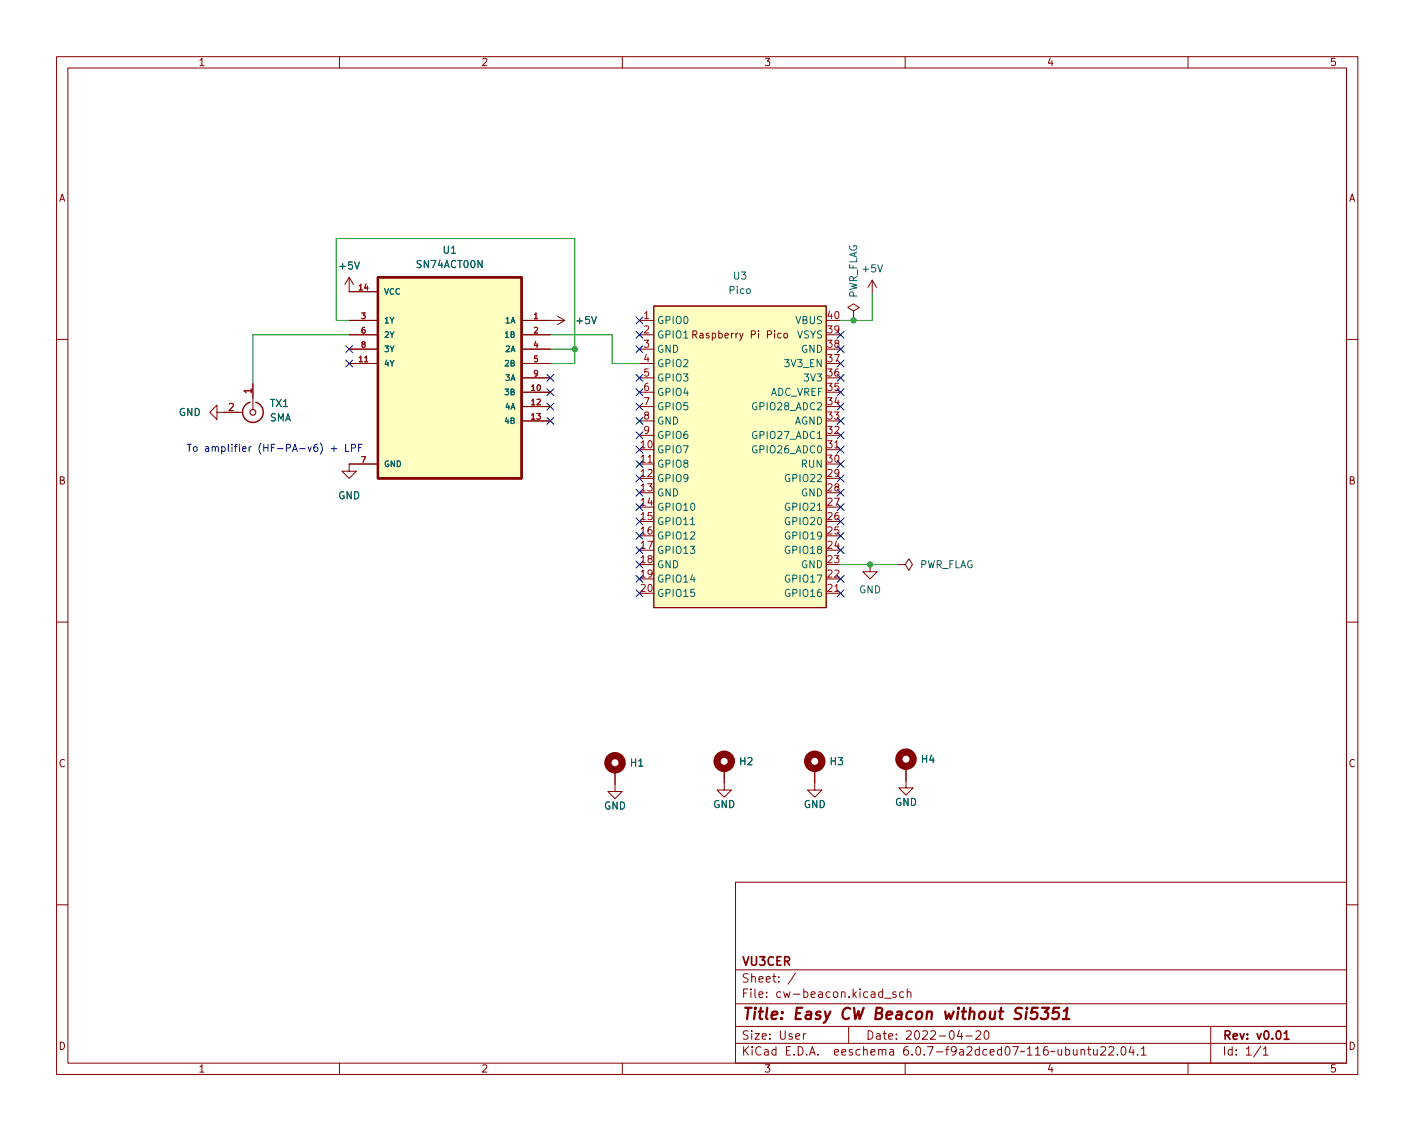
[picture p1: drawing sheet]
<svg xmlns="http://www.w3.org/2000/svg" width="250mm" height="200mm" viewBox="0 0 250 200" stroke-linecap="round" stroke-linejoin="round" font-family="sans-serif">
<g fill="none" stroke="#840000" stroke-width=".18">
<path d="M10 10h230v180h-230zM12 12h226v176h-226zM60 10v2M110 10v2M160 10v2M210 10v2M61.7 56.7h5.1M61.7 49l-.7 1.3M61.7 49v2.6h5.1M61.7 49l.8 1.3M61.7 59.2h5.1M92.2 56.7h7.6"/>
<path d="M92.2 59.2h5.1M98.6 55.9l1.2 .8M99.8 56.7l-1.2 .7M113 56.7h2.6M113 59.2h2.6M115.6 54.1h30.4v53.4h-30.4zM122.5 59.2l.6-.1 .1-.2-.1-.3-.6-.1v1.3M122.8 59.2l.4 .6M138.1 59l-.4-.1-.2 .3 .1 .5h.5M138.6 59.1l.2-.2 .4 .2v.4l-.1 .2-.3 .1-.2-.1zM150.9 55l1-.6-1-.7-1 .7 1 .6v1.3M150.9 56.3h.1"/>
<path d="M154.2 49.6l-.8 1.2M154.2 49.6v2.5M154.2 49.6l.7 1.2M10 60h2M38.4 72.9v-1.2l-1.3 1.2 1.3 1.3v-1.3h4.5M44.7 67.8v4.6M61.7 64.3h5.1M61.7 61.7h5.1M92.2 69.4h5.1M92.2 64.3h5.1M92.2 71.9h5.1M92.2 74.4h5.1"/>
<path d="M92.2 61.7h5.1M92.2 66.8h5.1M113 69.4h2.6M113 64.3h2.6M113 71.9h2.6M113 74.4h2.6M113 61.7h2.6M113 66.8h2.6M113 77h2.6M146 79.5h2.6M238 60h2M66.8 82.1h-5.1v1.2h1.3l-1.3 1.3-1.2-1.3h1.2"/>
<path d="M113 82.1h2.6M153.8 99.8v1.3h1.3l-1.3 1.3-1.3-1.3h1.3M158.7 99.8h1.3l.7-1 .6 1-.6 1.1-.7-1.1M158.7 99.8h.1M10 110h2M146 104.9h2.6M238 110h2M108.7 136.2v3.8h1.3l-1.3 1.2-1.3-1.2h1.3M128 135.9v3.8h1.3l-1.3 1.3-1.3-1.3h1.3M144 135.9v3.8h1.3l-1.3 1.3-1.3-1.3h1.3M160.1 135.5v3.8h1.3l-1.3 1.3-1.2-1.3h1.2M130 156h108v32h-108z"/>
<path d="M10 160h2M130 177.5h108M130 171.5h108M140.6 172.1l-1.3 2M156.4 176.5h1.1M158.4 175.5l-.4-.1-.2 .2 .1 .2 .5 .2v.3h-.6M159.7 175.5l-.4-.1-.3 .3v.4l.2 .2h.5M160.4 175.5l.2-.1 .3 .1 .1 .9M160.4 174.9v1.5M238 160h2M60 188v2M110 188v2"/>
<path d="M130 184.5h108M130 181.5h108M142 182.8v1M142.4 182.8l-.2 .1-.2 .2M150 181.5v3M160 188v2M169.6 182.2l-.4 1.1h1M169.9 182.8v1M170.7 183.2h1.2M172.5 182.4l.6-.1 .2 .1 .1 .3-1 1.1h1M174.1 182.4l.2-.1a.81 .81 0 0 1 .6 .6 .81 .81 0 0 1-.3 .8l-.2 .1a.81 .81 0 0 1-.3-1.4zM191.1 185.7l.2-.1 .4 .1v.9"/>
<path d="M191.1 185.6v1M192.2 185.6h.6M192.4 185.1v1.3l.4 .2M193.3 185.6l.1 .9 .3 .1 .2-.1M193.9 185.6v1M194.6 185.2l.6-.1 .2 .1v.3l-.9 1.1h.9M196 185.2l.6-.1 .2 .1 .1 .3-1 1.1h1M197.5 186.5v.1M198.4 185.2l.1-.1a.81 .81 0 0 1 .6 .6 .81 .81 0 0 1-.3 .8l-.1 .1a.81 .81 0 0 1-.6-.6 .81 .81 0 0 1 .3-.8zM199.9 185l-.3 1.1h.9M200.3 185.6v1M201.1 186.5v.1"/>
<path d="M201.7 185.5l.5-.4v1.5M201.7 186.6h.9M210 188v2M214 181.5v6.5M222.9 185l-1.3 2M223.3 185.5l.4-.4v1.5M223.3 186.6h.9"/>
</g>
<path d="M227 182.7l.4-.4v1.5M227 183.8h.8" fill="none" stroke="#840000" stroke-width=".3"/>
<path d="M183.4 178.2h-.9l-.2 1 .3-.2 .6 .1 .2 .3-.2 .6-.3 .2h-.5l-.2-.2M184.2 178.2h1.2l-.7 .8h.3l.2 .2 .1 .2-.2 .6-.3 .2h-.6l-.2-.2M187.2 178.2h-.9l-.2 1 .3-.2 .6 .1 .2 .3-.2 .6-.3 .2h-.5l-.2-.2M188 178.8l.7-.6-.3 2M187.9 180.2h1.1" fill="none" stroke="#840000" stroke-width=".4"/>
<path d="M44.2 71.1a1.81 1.81 0 0 0-1 2.8 1.81 1.81 0 0 0 3 0 1.81 1.81 0 0 0-1-2.8" fill="none" stroke="#840000" stroke-width=".25"/>
<circle cx="44.7" cy="72.9" r=".51" fill="none" stroke="#840000" stroke-width=".2"/>
<g fill="none" stroke="#840000" stroke-width="1.3">
<circle cx="108.7" cy="134.9" r="1.27"/>
<circle cx="128" cy="134.6" r="1.27"/>
<circle cx="144" cy="134.6" r="1.27"/>
<circle cx="160.1" cy="134.3" r="1.27"/>
</g>
<g fill="#ffffc2" stroke="#ffffc2" stroke-width=".18">
<path d="M66.8 49h25.4v35.6h-25.4z"/>
<path d="M115.6 54.1h30.4v53.4h-30.4z"/>
</g>
<path d="M66.8 49h25.4v35.6h-25.4z" fill="none" stroke="#840000" stroke-width=".41"/>
<path d="M122.1 92.8h.7" fill="none" stroke="#006464" stroke-width=".18"/>
<path d="M58.6 79.4h.9M59 78.9v.9M61.1 78.6v1.2h.6M62.1 79.2h.6l.1-.2v-.3l-.7-.1v1.2M63.4 79.2h.4M64 78.6h-.6v1.2" fill="none" stroke="#0000c2" stroke-width=".18"/>
<path d="M61.7 59.2h-17v8.6M61.7 56.7h-2.3v-14.5h42.2v22.1h-4.3M97.3 59.2h10.9v5.1h4.8M150.9 56.3v.4M154.2 52.1v4.6h-5.6M97.3 61.7h4.3M148.6 99.8h10.1" fill="none" stroke="#009600" stroke-width=".18"/>
<g fill="none" stroke="#000084" stroke-width=".18">
<path d="M112.4 58.6l1.2 1.2M112.4 56.1l1.2 1.2M113.6 58.6l-1.2 1.2M113.6 56.1l-1.2 1.2M148 58.6l1.2 1.2M149.2 58.6l-1.2 1.2M61.1 61.1l1.2 1.3M61.1 63.7l1.2 1.2M62.3 61.1l-1.2 1.3M62.3 63.7l-1.2 1.2M96.7 71.3l1.2 1.2M96.7 73.8l1.2 1.3"/>
<path d="M96.7 68.8l1.2 1.2M96.7 66.2l1.2 1.2M97.9 71.3l-1.2 1.2M97.9 73.8l-1.2 1.3M97.9 68.8l-1.2 1.2M97.9 66.2l-1.2 1.2M112.4 71.3l1.2 1.2M112.4 76.4l1.2 1.2M112.4 73.8l1.2 1.3M112.4 68.8l1.2 1.2M112.4 66.2l1.2 1.2M112.4 61.1l1.2 1.3"/>
<path d="M112.4 78.9l1.2 1.2M113.6 71.3l-1.2 1.2M113.6 76.4l-1.2 1.2M113.6 73.8l-1.2 1.3M113.6 68.8l-1.2 1.2M113.6 66.2l-1.2 1.2M113.6 61.1l-1.2 1.3M113.6 78.9l-1.2 1.2M148 73.8l1.2 1.3M148 61.1l1.2 1.3M148 68.8l1.2 1.2M148 71.3l1.2 1.2"/>
<path d="M148 63.7l1.2 1.2M148 66.2l1.2 1.2M148 76.4l1.2 1.2M148 78.9l1.2 1.2M149.2 73.8l-1.2 1.3M149.2 61.1l-1.2 1.3M149.2 68.8l-1.2 1.2M149.2 71.3l-1.2 1.2M149.2 63.7l-1.2 1.2M149.2 66.2l-1.2 1.2M149.2 76.4l-1.2 1.2M149.2 78.9l-1.2 1.2"/>
<path d="M112.4 86.5l1.2 1.3M112.4 81.5l1.2 1.2M112.4 94.2l1.2 1.2M112.4 96.7l1.2 1.2M112.4 99.2l1.2 1.3M112.4 89.1l1.2 1.2M112.4 91.6l1.2 1.2M112.4 84l1.2 1.2M113.6 86.5l-1.2 1.3M113.6 94.2l-1.2 1.2M113.6 96.7l-1.2 1.2M113.6 81.5l-1.2 1.2"/>
<path d="M113.6 99.2l-1.2 1.3M113.6 89.1l-1.2 1.2M113.6 91.6l-1.2 1.2M113.6 84l-1.2 1.2M148 89.1l1.2 1.2M148 94.2l1.2 1.2M148 91.6l1.2 1.2M148 96.7l1.2 1.2M148 81.5l1.2 1.2M148 86.5l1.2 1.3M148 84l1.2 1.2M149.2 89.1l-1.2 1.2"/>
<path d="M149.2 94.2l-1.2 1.2M149.2 91.6l-1.2 1.2M149.2 96.7l-1.2 1.2M149.2 81.5l-1.2 1.2M149.2 86.5l-1.2 1.3M149.2 84l-1.2 1.2M112.4 104.3l1.2 1.2M112.4 101.8l1.2 1.2M113.6 104.3l-1.2 1.2M113.6 101.8l-1.2 1.2M148 104.3l1.2 1.2M148 101.8l1.2 1.2"/>
<path d="M149.2 104.3l-1.2 1.2M149.2 101.8l-1.2 1.2"/>
</g>
<g fill="#009600" stroke="#009600" stroke-width=".18">
<circle cx="150.9" cy="56.7" r=".46"/>
<circle cx="153.8" cy="99.8" r=".46"/>
<circle cx="101.6" cy="61.7" r=".46"/>
</g>
<text font-size="2.8" fill="#840000" x="131" y="180.3">Title: Easy CW Beacon without Si5351</text>
<g font-size="2.1" fill="#840000">
<text x="131" y="173.8">Sheet: /</text>
<text x="131" y="170.8">VU3CER</text>
<text x="131" y="176.5">File: cw-beacon.kicad_sch</text>
<text x="131" y="183.9">Size: User</text>
<text x="153" y="183.9">Date: 2022-04-20</text>
<text x="216" y="183.9">Rev: v0.01</text>
<text x="131" y="186.7">KiCad E.D.A. eeschema 6.0.7-f9a2dced07~116~ubuntu22.04.1</text>
<text x="216" y="186.7">Id: 1/1</text>
</g>
<g font-size="1.8" fill="#840000">
<text x="35" y="11.7">1</text>
<text x="85" y="11.7">2</text>
<text x="135" y="11.7">3</text>
<text x="185" y="11.7">4</text>
<text x="235" y="11.7">5</text>
<text x="10.3" y="35.7">A</text>
<text x="238.4" y="35.7">A</text>
<text x="123.2" y="59.8">Raspberry Pi Pico</text>
<text x="10.3" y="85.7">B</text>
<text x="238.4" y="85.7">B</text>
<text x="10.3" y="135.7">C</text>
<text x="238.4" y="135.7">C</text>
<text x="10.3" y="185.7">D</text>
<text x="238.4" y="185.7">D</text>
<text x="35" y="189.7">1</text>
<text x="85" y="189.7">2</text>
<text x="135" y="189.7">3</text>
<text x="185" y="189.7">4</text>
<text x="235" y="189.7">5</text>
</g>
<g font-size="1.8" fill="#006464">
<text x="60.1" y="47.7">+5V</text>
<text x="73.9" y="47.4">SN74ACT00N</text>
<text x="78.4" y="44.9">U1</text>
<text x="128.9" y="52">Pico</text>
<text x="129.7" y="49.4">U3</text>
<text x="151.5" y="52.9" transform="rotate(-90 151.5 52.9)">PWR_FLAG</text>
<text x="152.6" y="48.2">+5V</text>
<text x="102" y="57.3">+5V</text>
<text x="116.1" y="57.3">GPIO0</text>
<text x="116.1" y="59.8">GPIO1</text>
<text x="140.6" y="57.3">VBUS</text>
<text x="140.8" y="59.8">VSYS</text>
<text x="116.1" y="62.4">GND</text>
<text x="116.1" y="64.9">GPIO2</text>
<text x="139" y="64.9">3V3_EN</text>
<text x="141.6" y="62.4">GND</text>
<text x="47.8" y="72">TX1</text>
<text x="116.1" y="67.5">GPIO3</text>
<text x="116.1" y="70">GPIO4</text>
<text x="136" y="70">ADC_VREF</text>
<text x="142.4" y="67.5">3V3</text>
<text x="31.6" y="73.6">GND</text>
<text x="47.6" y="74.5">SMA</text>
<text x="116.1" y="72.5">GPIO5</text>
<text x="116.1" y="75.1">GND</text>
<text x="116.1" y="77.6">GPIO6</text>
<text x="133.4" y="77.6">GPIO27_ADC1</text>
<text x="133.4" y="72.5">GPIO28_ADC2</text>
<text x="140.3" y="75.1">AGND</text>
<text x="116.1" y="80.2">GPIO7</text>
<text x="116.1" y="82.7">GPIO8</text>
<text x="133.4" y="80.2">GPIO26_ADC0</text>
<text x="141.7" y="82.7">RUN</text>
<text x="59.8" y="88.3">GND</text>
<text x="116.1" y="85.2">GPIO9</text>
<text x="116.1" y="87.8">GND</text>
<text x="139.2" y="85.2">GPIO22</text>
<text x="141.6" y="87.8">GND</text>
<text x="116.1" y="90.3">GPIO10</text>
<text x="116.1" y="92.9">GPIO11</text>
<text x="116.1" y="95.4">GPIO12</text>
<text x="139.2" y="95.4">GPIO19</text>
<text x="139.2" y="92.9">GPIO20</text>
<text x="139.2" y="90.3">GPIO21</text>
<text x="116.1" y="97.9">GPIO13</text>
<text x="116.1" y="100.5">GND</text>
<text x="139.2" y="97.9">GPIO18</text>
<text x="141.6" y="100.5">GND</text>
<text x="162.4" y="100.5">PWR_FLAG</text>
<text x="116.1" y="103">GPIO14</text>
<text x="116.1" y="105.6">GPIO15</text>
<text x="139.2" y="105.6">GPIO16</text>
<text x="139.2" y="103">GPIO17</text>
<text x="151.8" y="104.9">GND</text>
<text x="111.5" y="135.6">H1</text>
<text x="130.8" y="135.3">H2</text>
<text x="146.8" y="135.3">H3</text>
<text x="162.9" y="134.9">H4</text>
<text x="106.7" y="143.2">GND</text>
<text x="126.1" y="142.9">GND</text>
<text x="142.1" y="142.9">GND</text>
<text x="158.2" y="142.5">GND</text>
</g>
<g font-size="1.8" fill="#a90000">
<text x="113.8" y="56.4">1</text>
<text x="113.8" y="59">2</text>
<text x="146.3" y="59">39</text>
<text x="146.3" y="56.4">40</text>
<text x="113.8" y="61.5">3</text>
<text x="113.8" y="64">4</text>
<text x="146.3" y="64">37</text>
<text x="146.3" y="61.5">38</text>
<text x="44.4" y="69.6" transform="rotate(-90 44.4 69.6)">1</text>
<text x="113.8" y="66.6">5</text>
<text x="113.8" y="69.1">6</text>
<text x="113.8" y="71.7">7</text>
<text x="146.3" y="71.7">34</text>
<text x="146.3" y="69.1">35</text>
<text x="146.3" y="66.6">36</text>
<text x="40.4" y="72.7">2</text>
<text x="113.8" y="74.2">8</text>
<text x="113.8" y="76.7">9</text>
<text x="146.3" y="76.7">32</text>
<text x="146.3" y="74.2">33</text>
<text x="113.3" y="79.3">10</text>
<text x="113.3" y="81.8">11</text>
<text x="146.3" y="81.8">30</text>
<text x="146.3" y="79.3">31</text>
<text x="113.3" y="84.4">12</text>
<text x="113.3" y="86.9">13</text>
<text x="113.3" y="89.4">14</text>
<text x="146.3" y="89.4">27</text>
<text x="146.3" y="86.9">28</text>
<text x="146.3" y="84.4">29</text>
<text x="113.3" y="92">15</text>
<text x="113.3" y="94.5">16</text>
<text x="146.3" y="94.5">25</text>
<text x="146.3" y="92">26</text>
<text x="113.3" y="97.1">17</text>
<text x="113.3" y="99.6">18</text>
<text x="146.3" y="99.6">23</text>
<text x="146.3" y="97.1">24</text>
<text x="113.3" y="102.1">19</text>
<text x="113.3" y="104.7">20</text>
<text x="146.3" y="104.7">21</text>
<text x="146.3" y="102.1">22</text>
</g>
<text font-size="1.8" fill="#0000c2" x="32.9" y="79.9">To amplifier (HF-PA-v6) + LPF</text>
<g font-size="1.4" fill="#a90000">
<text x="63.5" y="51.3">14</text>
<text x="63.9" y="56.4">3</text>
<text x="63.9" y="59">6</text>
<text x="94.3" y="56.4">1</text>
<text x="94.3" y="59">2</text>
<text x="63.5" y="64">11</text>
<text x="63.9" y="61.5">8</text>
<text x="94.3" y="61.5">4</text>
<text x="94.3" y="64">5</text>
<text x="94" y="69.1">10</text>
<text x="94" y="71.7">12</text>
<text x="94.3" y="66.6">9</text>
<text x="94" y="74.2">13</text>
<text x="63.9" y="81.8">7</text>
</g>
<g font-size="1.4" fill="#006464">
<text x="67.8" y="52.1">VCC</text>
<text x="67.8" y="57.2">1Y</text>
<text x="67.8" y="59.7">2Y</text>
<text x="89.4" y="57.2">1A</text>
<text x="89.4" y="59.7">1B</text>
<text x="67.8" y="64.8">4Y</text>
<text x="67.8" y="62.3">3Y</text>
<text x="89.4" y="62.3">2A</text>
<text x="89.4" y="64.8">2B</text>
<text x="89.4" y="69.9">3B</text>
<text x="89.4" y="67.3">3A</text>
<text x="89.4" y="72.4">4A</text>
<text x="89.4" y="75">4B</text>
<text x="67.8" y="82.6">GND</text>
</g>
</svg>
